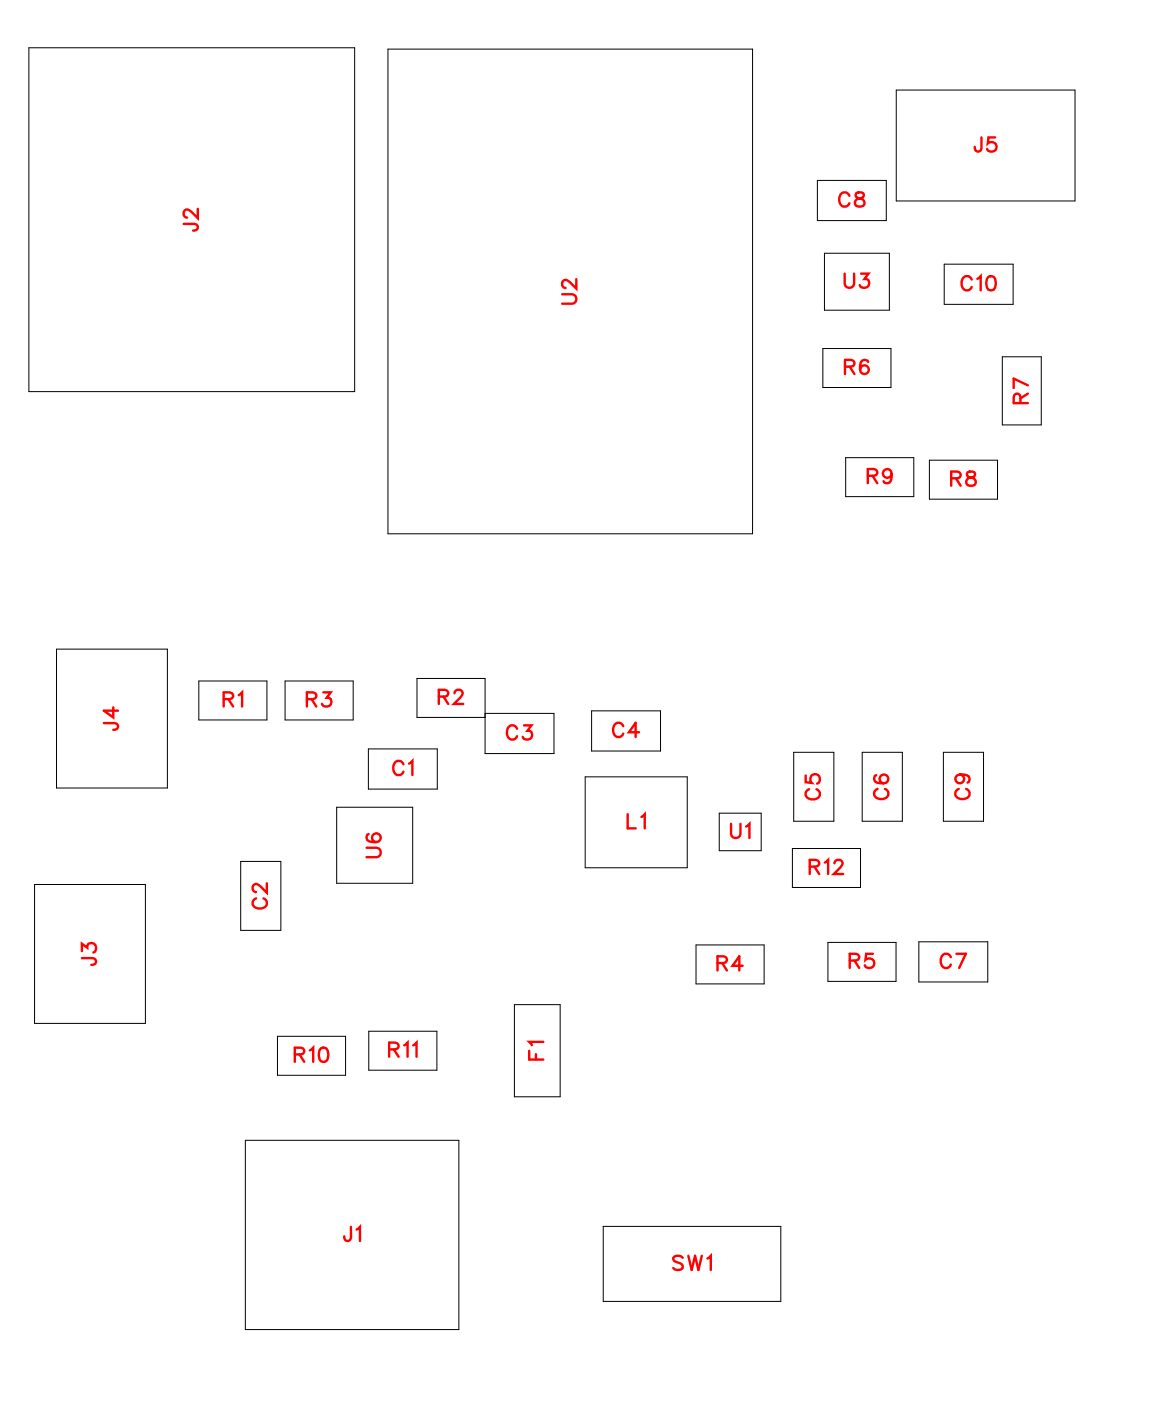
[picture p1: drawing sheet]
<svg xmlns="http://www.w3.org/2000/svg" width="59mm" height="70mm" viewBox="0 0 59 70" stroke-linecap="round" stroke-linejoin="round" font-family="sans-serif">
<g fill="none" stroke="#000" stroke-width=".05">
<path d="M1.4 2.4h16.4v17.2h-16.4zM19.4 2.5h18.3v24.2h-18.3zM40.9 9h3.5v2h-3.5zM41.2 17.4h3.4v2h-3.4zM41.3 12.7h3.2v2.8h-3.2zM44.9 4.5h8.9v5.6h-8.9zM47.3 13.2h3.4v2h-3.4zM50.2 17.9h1.9v3.4h-1.9zM2.8 32.5h5.6v6.9h-5.6zM10 34.1h3.4v1.9h-3.4zM14.3 34.1h3.4v1.9h-3.4zM18.4 37.5h3.5v2h-3.5z"/>
<path d="M20.9 34h3.4v1.9h-3.4zM24.3 35.7h3.4v2h-3.4zM29.3 38.9h5.1v4.5h-5.1zM29.6 35.6h3.5v2h-3.5zM39.7 37.6h2v3.5h-2zM42.3 22.9h3.4v2h-3.4zM43.2 37.6h2v3.5h-2zM46.5 23h3.4v2h-3.4zM47.2 37.6h2v3.5h-2zM1.7 44.3h5.6v6.9h-5.6zM12.1 43.1h2v3.5h-2zM12.3 57.1h10.7v9.4h-10.7z"/>
<path d="M13.9 51.9h3.4v1.9h-3.4zM16.9 40.4h3.8v3.8h-3.8zM18.5 51.6h3.4v2h-3.4zM25.8 50.3h2.2v4.6h-2.2zM34.8 47.3h3.5v1.9h-3.5zM36 40.7h2.1v1.9h-2.1zM39.7 42.5h3.4v1.9h-3.4zM41.4 47.2h3.5v1.9h-3.5zM46 47.1h3.5v2h-3.5zM30.2 61.4h8.9v3.7h-8.9z"/>
</g>
<g fill="none" stroke="#f00" stroke-width=".12">
<path d="M9.2 11.2h.6l.1 .3h-.2M9.9 10.4v.5l-.3-.3-.3-.1-.1 .1v.2l.2 .1M28.1 14.7h.6l.2 .2-.1 .3h-.7M28.9 14v.4l-.4-.3-.2-.1-.2 .1v.2l.2 .1M42.3 13.7v.5l.2 .2 .2-.1 .1-.6M42.3 18.3h.4l.1-.2-.2-.1h-.3v.7M42.5 9.8a.26 .26 0 0 0-.3-.2 .26 .26 0 0 0-.2 .3v.2a.26 .26 0 0 0 .2 .2 .26 .26 0 0 0 .3-.1M42.5 18.3l.3 .4M42.9 9.7v.2l.3 .1 .1 .1a.24 .24 0 0 1-.3 .2 .24 .24 0 0 1-.2-.2l.4-.3v-.1zM43.1 13.7h.4l-.2 .3a.24 .24 0 0 1 .2 .3 .25 .25 0 0 1-.5 0M43.5 18.1l-.1-.1a.35 .35 0 0 0-.4 .3 .35 .35 0 0 0 .3 .4 .22 .22 0 0 0 .2-.2 .22 .22 0 0 0-.2-.2 .22 .22 0 0 0-.2 .2M48.6 14a.26 .26 0 0 0-.2-.2 .26 .26 0 0 0-.3 .3v.2a.26 .26 0 0 0 .3 .2 .26 .26 0 0 0 .2-.1"/>
<path d="M48.9 14l.2-.2v.7M49.1 6.9v.6l-.2 .1-.1-.3M49.5 13.9l.1-.1a.37 .37 0 0 1 .3 .4 .37 .37 0 0 1-.3 .3 .45 .45 0 0 1-.1-.6zM49.8 6.9h-.3v.3a.25 .25 0 0 1 .3 0 .25 .25 0 0 1 0 .3 .25 .25 0 0 1-.4 0M51.5 19.7l-.4 .2M51.5 19.3l-.7-.4v.5M5.2 36.2h.6l.1 .3h-.2M5.7 35.4v.5l-.5-.3h.7M11.2 35h.4l.1-.2-.2-.2h-.3v.8M11.4 35l.3 .4M12 34.8l.1-.2v.8M15.4 35h.4v-.2l-.1-.2h-.3v.8"/>
<path d="M15.6 35l.2 .4M16.2 34.6h.4l-.2 .3a.24 .24 0 0 1 .1 .4 .24 .24 0 0 1-.4-.1M20.2 38.2a.26 .26 0 0 0-.3-.1 .26 .26 0 0 0-.2 .2v.2a.26 .26 0 0 0 .2 .3 .26 .26 0 0 0 .3-.2M20.5 38.2l.1-.1v.7M22 34.9l.4-.1v-.1l-.1-.2h-.3v.7M22.2 34.9l.2 .3M22.8 34.7l.1-.2h.1l.2 .2-.1 .2-.4 .3h.5M25.9 36.5a.26 .26 0 0 0-.3-.2 .26 .26 0 0 0-.2 .3v.1a.26 .26 0 0 0 .2 .3 .26 .26 0 0 0 .3-.2M26.2 36.3h.4l-.2 .3a.24 .24 0 0 1 .2 .4 .24 .24 0 0 1-.4-.1M31.2 36.3a.26 .26 0 0 0-.3-.1 .26 .26 0 0 0-.2 .2v.2a.26 .26 0 0 0 .2 .3 .26 .26 0 0 0 .3-.2M32 36.6h-.5l.3-.4v.7M40.3 38.8v.3l.3 .1a.25 .25 0 0 1 0-.4 .25 .25 0 0 1 .4 0 .25 .25 0 0 1-.1 .4"/>
<path d="M40.5 39.5a.26 .26 0 0 0-.2 .3 .26 .26 0 0 0 .3 .2h.2a.26 .26 0 0 0 .2-.2 .26 .26 0 0 0-.1-.3M43.4 23.8h.5v-.2l-.2-.1h-.3v.7M43.7 23.8l.2 .4M43.9 38.8h-.1a.35 .35 0 0 0 .3 .4 .35 .35 0 0 0 .4-.2 .22 .22 0 0 0-.2-.2 .22 .22 0 0 0-.3 .2 .22 .22 0 0 0 .2 .2M43.9 39.5a.26 .26 0 0 0-.1 .3 .26 .26 0 0 0 .2 .2h.2a.26 .26 0 0 0 .3-.2 .26 .26 0 0 0-.2-.3M44.6 23.7a.22 .22 0 0 1-.3 .2 .22 .22 0 0 1 0-.3 .22 .22 0 0 1 .3 0v.1a.34 .34 0 0 1-.2 .5l-.2-.1M47.6 23.9h.4l.1-.2-.2-.1h-.3v.7M47.9 23.9l.2 .4M48 39.5a.26 .26 0 0 0-.2 .3 .26 .26 0 0 0 .3 .2h.2a.26 .26 0 0 0 .2-.2 .26 .26 0 0 0-.1-.3M48.1 38.8a.22 .22 0 0 1 .2 .3 .22 .22 0 0 1-.4 0 .22 .22 0 0 1 0-.3h.2a.34 .34 0 0 1 .4 .2l-.1 .2M48.4 23.6v.2l.3 .1 .1 .2a.24 .24 0 0 1-.2 .2 .24 .24 0 0 1-.2-.2l.4-.3v-.2zM51.1 20.2v-.4l-.2-.1-.1 .2v.3h.7"/>
<path d="M4.1 47.9l.6 .1 .1 .2-.2 .1M4.1 47.6v-.4l.3 .2a.24 .24 0 0 1 .4-.1 .24 .24 0 0 1-.1 .4M12.8 45a.26 .26 0 0 0-.2 .3 .26 .26 0 0 0 .3 .2h.2a.26 .26 0 0 0 .3-.2 .26 .26 0 0 0-.2-.3M13.4 44.2v.5l-.4-.4-.2-.1-.1 .2v.1l.1 .1M14.8 52.8l.4-.1v-.1l-.1-.2h-.3v.7M15 52.8l.2 .3M15.5 52.6l.2-.2v.7M16.1 52.5l.1-.1a.37 .37 0 0 1 .2 .4 .37 .37 0 0 1-.2 .3 .45 .45 0 0 1-.1-.6zM18.4 42.4h.5l.2 .2-.1 .3h-.6M18.5 41.7l-.1 .1a.35 .35 0 0 0 .2 .4 .35 .35 0 0 0 .5-.3 .22 .22 0 0 0-.2-.2 .22 .22 0 0 0-.3 .2 .22 .22 0 0 0 .2 .2M19.5 52.5h.4l.1-.2-.2-.1h-.3v.7M19.7 52.5l.3 .4"/>
<path d="M20.2 52.3l.2-.1v.7M20.7 52.3l.2-.1v.7M26.5 52.6v.4h.7M26.8 52.8v.2M27.2 52.1h-.7l.1 .2M31.4 40.7v.8h.4M32.1 40.9l.2-.2v.8M35.9 48.2h.4l.1-.2-.2-.1h-.3v.7M36.2 48.2l.2 .4M36.6 41.2v.5l.2 .2 .2-.1 .1-.6M37.2 48.3h-.5l.3-.4v.7M37.4 41.4l.1-.2v.7"/>
<path d="M40.5 43.4l.4-.1 .1-.1-.2-.2h-.3v.7M40.8 43.4l.2 .3M41.3 43.2l.2-.2v.7M41.8 43.2l.1-.2h.1l.2 .2-.1 .2-.4 .3h.5M42.5 48.1l.4-.1 .1-.1-.2-.2h-.3v.7M42.8 48.1l.2 .3M43.7 47.7h-.3l-.1 .3a.25 .25 0 0 1 .4 0 .25 .25 0 0 1 0 .4 .25 .25 0 0 1-.4-.1M47.6 47.9a.26 .26 0 0 0-.3-.2 .26 .26 0 0 0-.2 .3v.2a.26 .26 0 0 0 .2 .2 .26 .26 0 0 0 .3-.1M47.9 47.7h.5l-.4 .7M17.6 61.4l-.1 .6-.2 .1-.1-.2M17.9 61.5l.1-.1v.7M34.2 62.9l-.2-.1-.3 .1 .1 .2 .4 .2v.2h-.2h-.3"/>
<path d="M34.5 62.8l.1 .7 .2-.7 .2 .7 .1-.7M35.4 63l.2-.2v.7"/>
</g>
<g font-size="1.2" fill="#fff">
<text x="10.2" y="11.6" transform="rotate(-90 10.2 11.6)">J2</text>
<text x="42" y="10.6">C8</text>
<text x="48.7" y="7.9">J5</text>
<text x="29.2" y="15.3" transform="rotate(-90 29.2 15.3)">U2</text>
<text x="42.2" y="14.7">U3</text>
<text x="48.1" y="14.8">C10</text>
<text x="42.2" y="19">R6</text>
<text x="51.8" y="20.2" transform="rotate(-90 51.8 20.2)">R7</text>
<text x="43.4" y="24.5">R9</text>
<text x="47.6" y="24.6">R8</text>
<text x="11.1" y="35.7">R1</text>
<text x="15.3" y="35.7">R3</text>
<text x="21.9" y="35.5">R2</text>
<text x="6.2" y="36.6" transform="rotate(-90 6.2 36.6)">J4</text>
<text x="19.6" y="39.1">C1</text>
<text x="25.3" y="37.3">C3</text>
<text x="30.6" y="37.2">C4</text>
<text x="31.4" y="41.7">L1</text>
<text x="41.3" y="40.1" transform="rotate(-90 41.3 40.1)">C5</text>
<text x="44.8" y="40" transform="rotate(-90 44.8 40)">C6</text>
<text x="48.8" y="40" transform="rotate(-90 48.8 40)">C9</text>
<text x="13.7" y="45.5" transform="rotate(-90 13.7 45.5)">C2</text>
<text x="19.4" y="43" transform="rotate(-90 19.4 43)">U6</text>
<text x="36.5" y="42.2">U1</text>
<text x="40.5" y="44">R12</text>
<text x="5.1" y="48.3" transform="rotate(-90 5.1 48.3)">J3</text>
<text x="14.7" y="53.4">R10</text>
<text x="19.4" y="53.2">R11</text>
<text x="27.5" y="53.1" transform="rotate(-90 27.5 53.1)">F1</text>
<text x="35.9" y="48.9">R4</text>
<text x="42.5" y="48.7">R5</text>
<text x="47" y="48.7">C7</text>
<text x="17.2" y="62.4">J1</text>
<text x="33.6" y="63.8">SW1</text>
</g>
</svg>
